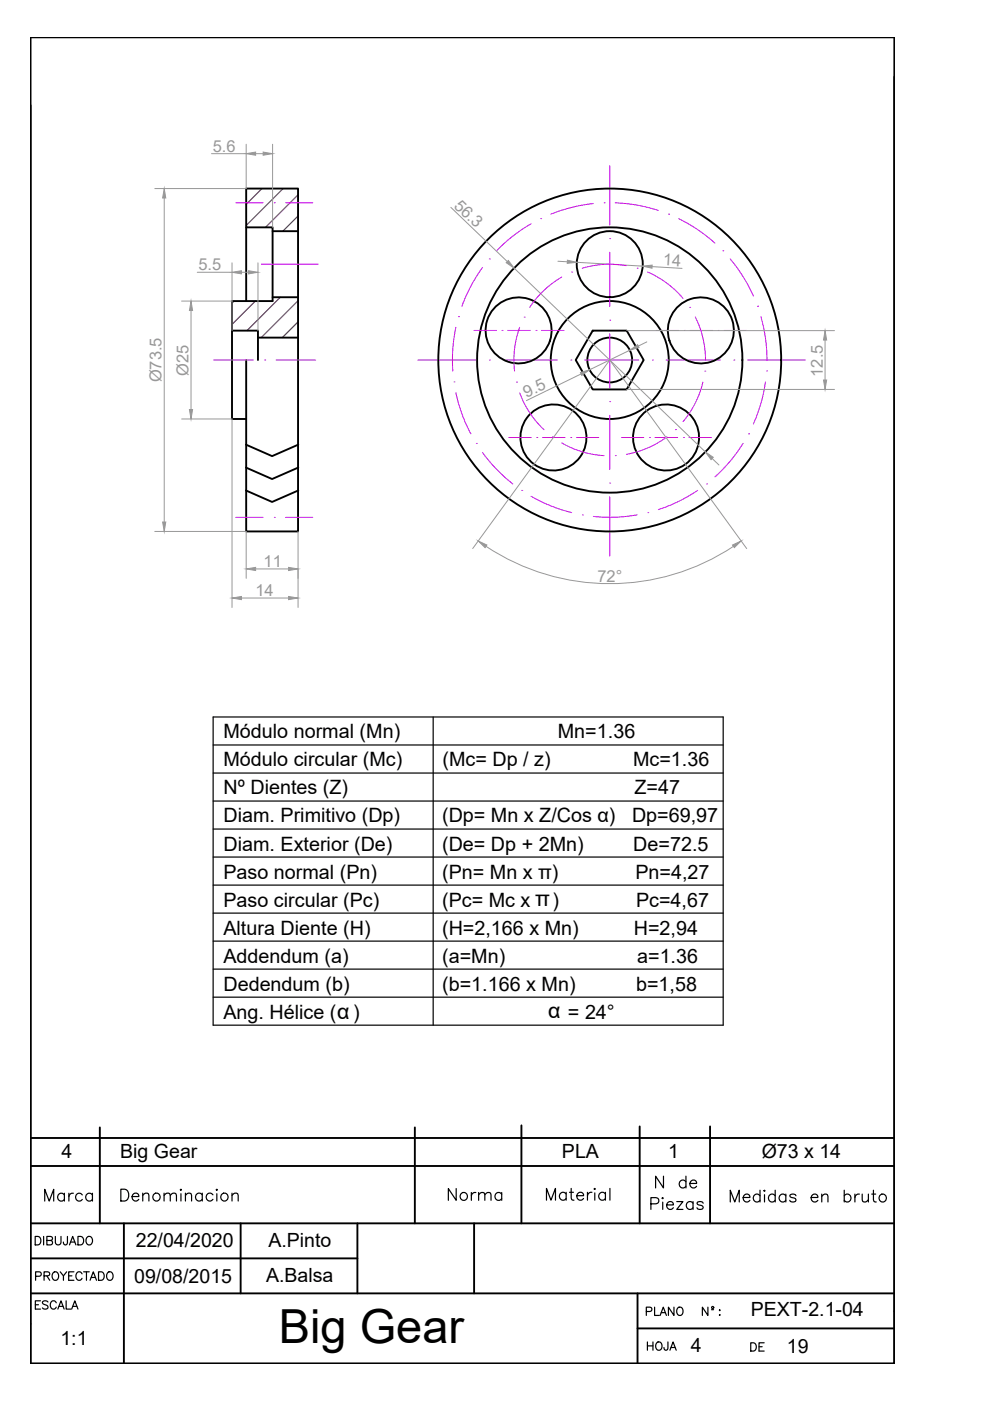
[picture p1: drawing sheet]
<svg xmlns="http://www.w3.org/2000/svg" width="210mm" height="297mm" viewBox="0 0 210 297" stroke-linecap="round" stroke-linejoin="round" font-family="sans-serif">
<!-- layer: 0 -->
<g fill="none" stroke="#000" stroke-width=".4">
<path d="M21.2 239v20.4M88 239v20.4M110.6 238.6v20.8M135.6 238.8v20.6M150.5 238.8v20.6M6.5 259.4h183.1M6.5 247.2h183.1M6.5 241.3h183.1M26.3 259.4v29.7M51 259.4v14.8M75.8 259.4v14.8M100.5 259.4v14.8"/>
<path d="M6.5 274.2h183.1M6.5 266.8h69.3M135.2 274.2v14.9M189.6 278v11.1h-183.1v-281.2h183.1v281.2M135.2 281.7h54.4"/>
</g>
<!-- layer: TEXTO_02 -->
<g fill="none" stroke="#000" stroke-width=".25">
<path d="M45.2 152h108.1v65.4h-108.1zM45.2 158h108.1M91.8 152v65.4M45.2 175.8h108.1M45.2 169.8h108.1M45.2 163.9h108.1M45.2 199.5h108.1M45.2 187.7h108.1M45.2 181.7h108.1M45.2 193.6h108.1M45.2 211.4h108.1M45.2 205.5h108.1"/>
<path d="M115.9 254.5v-2.5l.9 2.5 1-2.5v2.5M120 253.1a.8 .8 0 0 0-1.1-.1 .8 .8 0 0 0 0 1.2 .8 .8 0 0 0 1.1-.1M120 252.8v1.7M120.7 252.8h.9M121.1 252v2l.1 .3 .5 .2M122.3 253.5h1.4a.74 .74 0 0 0-.8-.7 .74 .74 0 0 0-.6 .9 .77 .77 0 0 0 .6 .8 .77 .77 0 0 0 .8-.4M124.6 252.8v1.7M125.5 252.8a.82 .82 0 0 0-.9 .7M126 252.1l.1-.1 .1 .1-.1 .1zM126.1 252.9v1.6M128.4 253.1a.8 .8 0 0 0-1.2-.1 .8 .8 0 0 0 0 1.2 .8 .8 0 0 0 1.2-.1M128.4 252.8v1.7"/>
<path d="M129.3 252v2.5"/>
</g>
<!-- layer: Contorno -->
<g fill="none" stroke="#000" stroke-width=".4">
<path d="M52.2 48.2v15.6M57.8 49h5.4M49.2 70.1h5.5v6.2M52.2 76.3v36.4h11v-72.7h-11v8.2h5.6v15.6h-8.6v25h3M54.7 71.6h8.5M57.8 63h5.4M125.7 70.1h7.2l3.6 6.2-3.6 6.3h-7.2l-3.6-6.3zM52.1 99.1l5.6 2.5 5.5-2.5M52.1 94.3l5.6 2.4 5.5-2.4M52.1 104l5.6 2.4 5.5-2.4"/>
<circle cx="129.3" cy="56" r="7"/>
<circle cx="110" cy="70.1" r="7"/>
<circle cx="129.3" cy="76.3" r="36.4"/>
<circle cx="129.3" cy="76.3" r="28.1"/>
<circle cx="129.3" cy="76.3" r="12.5"/>
<circle cx="129.3" cy="76.3" r="4.7"/>
<circle cx="148.6" cy="70.1" r="7"/>
<circle cx="117.3" cy="92.8" r="7"/>
<circle cx="141.2" cy="92.8" r="7"/>
</g>
<!-- layer: Ejes -->
<g fill="none" stroke="#bf00ff" stroke-width=".21">
<path d="M129.3 35.1v12.6M50 43h5.8M55.4 56h12.1M58.2 43h.1M60.6 43h5.7M102.3 56.7a32.9 32.9 0 0 0-4.4 8.2M103.7 54.9h.1M112.6 47.5a33.1 33.1 0 0 0-7.3 5.7M114.6 46.4h.1M119.1 58.7a20.2 20.2 0 0 0-6.8 6.5M121.2 57.7h.1M125.8 43.2a33.8 33.8 0 0 0-9 2.2"/>
<path d="M128.1 43h.1M129.3 50.6h.1M129.3 53.5v11.5M130.4 43a32.5 32.5 0 0 1 9.2 1.6M132.8 56.3a20.3 20.3 0 0 0-9.4 .6M135.1 56.9h.1M137.3 57.7a20.3 20.3 0 0 1 7.5 5.6M141.8 45.4h.1M143.9 46.4a32.7 32.7 0 0 1 7.7 5.1M153.3 53.2h.1M154.8 54.9a33.3 33.3 0 0 1 4.9 7.9M45.3 76.3h8.4"/>
<path d="M56.1 76.3h.1M58.5 76.3h8.4M88.6 76.3h12.3M96.7 69.4a32.6 32.6 0 0 0-.7 9.3M97.2 67.1h.1M100.5 70.1h4.7M103.8 76.3h.1M106.4 70.1h.1M106.6 76.3h11.6M107.6 70.1h4.8M110.2 69.4a20.1 20.1 0 0 0-1.1 9.3M111.1 67.2h.1"/>
<path d="M113.6 70.1h.1M114.8 70.1h4.8M121.1 76.3h.1M123.9 76.3h11.6M129.3 67.9h.1M129.3 70.8v11.5M138.3 76.3h.1M139.1 70.1h4.8M141.2 76.3h11.5M145.1 70.1h.1M146.2 65.2h.1M146.3 70.1h4.8"/>
<path d="M147.4 67.2a20.1 20.1 0 0 1 2.2 9.1M149.4 78.7h.1M152.3 70.1h.1M153.5 70.1h4.7M155.6 76.3h.1M158.5 76.3h12.3M160.6 64.9h.1M161.3 67.1a33.8 33.8 0 0 1 1.3 9.2M162.5 78.7h.1M96.3 81h.1M96.7 83.3a32.8 32.8 0 0 0 3.1 8.7M101 94h.1"/>
<path d="M102.3 95.9a33.3 33.3 0 0 0 6.4 6.7M107.9 92.8h4.7M109.5 81h.1M110.2 83.3a20.2 20.2 0 0 0 5.1 7.8M113.8 92.8h.1M115 92.8h4.8M117.1 92.6h.1M119.1 93.9a19.9 19.9 0 0 0 9 2.7M121 92.8h.1M122.2 92.8h4.8M129.3 85.2h.1M129.3 88v11.6"/>
<path d="M130.5 96.6h.1M131.8 92.8h4.7M137.7 92.8h.1M138.9 92.8h4.8M141.4 92.6a20.1 20.1 0 0 1-8.6 3.7M143.2 91.1h.1M144.9 92.8h.1M146.1 92.8h4.7M149 81a20.1 20.1 0 0 1-4.2 8.4M157.6 94a32.8 32.8 0 0 1-6 7.1M158.7 92h.1M162.3 81a32.7 32.7 0 0 1-2.6 8.9"/>
<path d="M50 109.7h5.8M58.2 109.7h.1M60.6 109.7h5.7M110.6 104h.1M112.6 105.2a33.2 33.2 0 0 0 8.6 3.5M123.5 109.2h.1M129.3 102.4h.1M129.3 105.3v12.6M135.1 109.2a32.4 32.4 0 0 1-9.3 .3M137.4 108.7h.1M147.9 104a32.3 32.3 0 0 1-8.3 4M149.8 102.6h.1"/>
</g>
<!-- layer: Sombreado -->
<path d="M55.5 40l-3.3 3.3M60 40l-7.8 7.8M63.2 41.3l-6.9 6.9M63.2 45.8l-3.2 3.2M49.6 63.8l-.4 .5M54.1 63.8l-4.9 5M59.4 63l-7 7.1M63.2 63.8l-7.8 7.8M63.2 68.2l-3.3 3.4" fill="none" stroke="#f00" stroke-width=".25"/>
<!-- layer: COTAS -->
<g fill="none" stroke="#989898" stroke-width=".21">
<path d="M44.8 32.6h7.4M52.2 30.6v9.4h-19.4M54.2 32.6h1.6M57.8 30.6v17.6M34.8 42v68.7M41.8 57.7h7.4M49.2 55.7v14.4M51.2 57.7h1.5M54.7 55.7v14.4M95.6 44l11.9 11.5M109 56.8l40.6 39M118.3 55.4l2 .1"/>
<path d="M122.3 55.6l14 .8M138.3 56.5l6.3 .4M38.5 63.8h10.7M40.5 65.8v21M123.2 79.3l-11.6 5.6M132.9 70.1h44M133.5 74.2l-8.5 4.2M137.1 72.5l-1.8 .9M174.9 72.1v8.5M38.5 88.8h10.7v40M132.9 82.6h44M151 97.2l1.4 1.4"/>
<path d="M32.8 112.7h19.4v9.9M63.2 112.7v16.1M100.2 116.3l29.1-40 29 40M103 115.8a47.4 47.4 0 0 0 52.5 0M51.2 126.8h10M54.2 120.6h7"/>
</g>
<g fill="#989898" stroke="#989898" stroke-width=".21">
<path d="M40.5 63.8l.3 2h-.6z"/>
<path d="M40.2 86.8h.6l-.3 2z"/>
<path d="M52.2 120.6l2-.3v.7z"/>
<path d="M61.2 120.3l2 .3-2 .4z"/>
<path d="M55.8 32.2l2 .4-2 .3z"/>
<path d="M52.2 32.6l2-.4v.7z"/>
<path d="M52.7 57.4l2 .3-2 .4z"/>
<path d="M49.2 57.7l2-.3v.7z"/>
<path d="M34.8 40l.3 2h-.6z"/>
<path d="M34.5 110.7h.6l-.3 2z"/>
<path d="M120.3 55.2l2 .4-2 .2z"/>
<path d="M136.3 56.4l2-.2-.1 .7z"/>
<path d="M149.6 95.8l1.6 1.2-.4 .4z"/>
<path d="M107.8 55.2l1.2 1.6-1.7-1.1z"/>
<path d="M133.5 74.2l1.7-1.1 .3 .6z"/>
<path d="M123.1 79l1.9-.6-1.7 1.2z"/>
<path d="M174.9 70.1l.4 2h-.7z"/>
<path d="M174.6 80.6h.7l-.4 2z"/>
<path d="M101.4 114.7l1.8 .9-.4 .5z"/>
<path d="M155.3 115.6l1.8-.9-1.4 1.4z"/>
<path d="M49.2 126.8l2-.3v.6z"/>
<path d="M61.2 126.5l2 .3-2 .3z"/>
</g>
<text font-size="10" x="59.1" y="284.7">Big Gear</text>
<g font-size="5.7">
<text x="8.1" y="255.8">Marca</text>
<text x="24.3" y="255.8">Denominacion</text>
<text x="93.8" y="255.8">Norma</text>
<text x="136.9" y="257.5">Piezas</text>
<text x="137.9" y="252.9">N de</text>
<text x="153.5" y="256.1">Medidas en bruto</text>
</g>
<g font-size="4.9">
<text x="6.3" y="265.3">DIBUJADO</text>
<text x="6.3" y="272.7">PROYECTADO</text>
<text x="6.3" y="278.7">ESCALA</text>
<text x="135.8" y="280.1">PLANO N :</text>
<text x="136.2" y="287.5">HOJA</text>
</g>
<text font-size="4.5" x="116.2" y="215.9">α = 24°</text>
<text font-size="4.4" x="158" y="287.5">DE</text>
<g font-size="4.2">
<text x="47.4" y="156.6">Módulo normal (Mn)</text>
<text x="118.3" y="156.6">Mn=1.36</text>
<text x="47.4" y="162.5">Módulo circular (Mc)</text>
<text x="93.8" y="162.5">(Mc= Dp / z)</text>
<text x="134.2" y="162.5">Mc=1.36</text>
<text x="47.4" y="168.4">Nº Dientes (Z)</text>
<text x="134.5" y="168.4">Z=47</text>
<text x="47.4" y="174.4">Diam. Primitivo (Dp)</text>
<text x="93.7" y="174.4">(Dp= Mn x Z/Cos α)</text>
<text x="134" y="174.4">Dp=69,97</text>
<text x="47.4" y="180.3">Diam. Exterior (De)</text>
<text x="93.7" y="180.3">(De= Dp + 2Mn)</text>
<text x="134.3" y="180.3">De=72.5</text>
<text x="47.4" y="186.3">Paso normal (Pn)</text>
<text x="93.7" y="186.3">(Pn= Mn x π)</text>
<text x="134.7" y="186.3">Pn=4,27</text>
<text x="47.4" y="192.2">Paso circular (Pc)</text>
<text x="93.7" y="192.2">(Pc= Mc x π)</text>
<text x="134.8" y="192.2">Pc=4,67</text>
<text x="47.4" y="198.1">Altura Diente (H)</text>
<text x="93.7" y="198.1">(H=2,166 x Mn)</text>
<text x="134.4" y="198.1">H=2,94</text>
<text x="47.4" y="204.1">Addendum (a)</text>
<text x="93.7" y="204.1">(a=Mn)</text>
<text x="135.1" y="204.1">a=1.36</text>
<text x="47.4" y="210">Dedendum (b)</text>
<text x="47.4" y="216">Ang. Hélice (α )</text>
<text x="93.7" y="210">(b=1.166 x Mn)</text>
<text x="134.9" y="210">b=1,58</text>
</g>
<g font-size="4.1">
<text x="13" y="245.6">4</text>
<text x="25.5" y="245.5">Big Gear</text>
<text x="119.1" y="245.5">PLA</text>
<text x="141.6" y="245.6">1</text>
<text x="161.5" y="245.6">Ø73 x 14</text>
<text x="28.8" y="264.4">22/04/2020</text>
<text x="56.9" y="264.3">A.Pinto</text>
<text x="28.4" y="272">09/08/2015</text>
<text x="56.4" y="271.9">A.Balsa</text>
<text x="159.2" y="279.1">PEXT-2.1-04</text>
<text x="12.8" y="285.2">1:1</text>
<text x="146.5" y="286.7">4</text>
<text x="166.9" y="286.8">19</text>
</g>
<g font-size="3.5" fill="#989898">
<text x="45.1" y="32.1">5.6</text>
<text x="96.1" y="43.8" transform="rotate(44 96.1 43.8)">56.3</text>
<text x="42.1" y="57.3">5.5</text>
<text x="140.5" y="56.3" transform="rotate(3 140.5 56.3)">14</text>
<text x="34.3" y="81.1" transform="rotate(-90 34.3 81.1)">Ø73.5</text>
<text x="40" y="79.6" transform="rotate(-90 40 79.6)">Ø25</text>
<text x="174.5" y="79.9" transform="rotate(-90 174.5 79.9)">12.5</text>
<text x="111.6" y="84.4" transform="rotate(-26 111.6 84.4)">9.5</text>
<text x="55.9" y="120.2">11</text>
<text x="126.7" y="123.3">72°</text>
<text x="54.1" y="126.4">14</text>
</g>
</svg>
